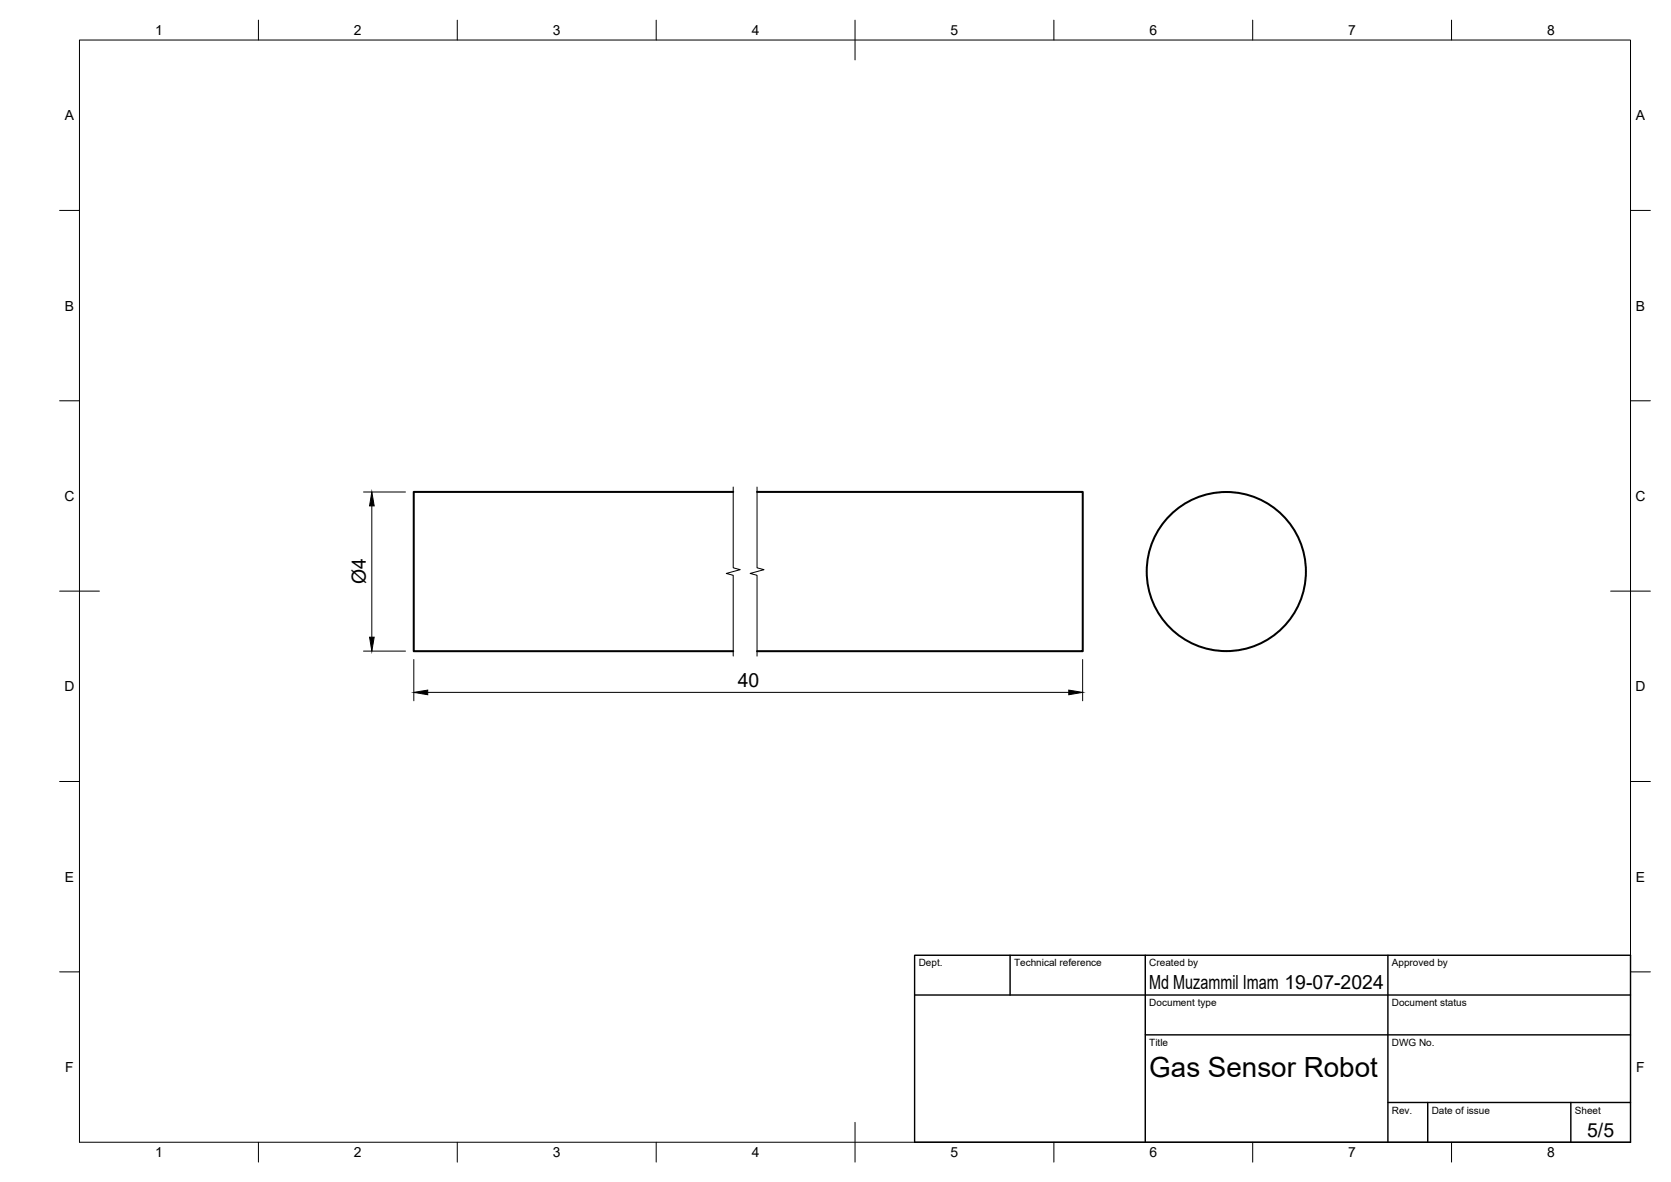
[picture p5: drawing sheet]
<svg xmlns="http://www.w3.org/2000/svg" width="420mm" height="297mm" viewBox="0 0 420 297" stroke-linecap="round" stroke-linejoin="round" font-family="sans-serif">
<!-- layer: Visible -->
<g fill="none" stroke="#000" stroke-width=".51">
<path d="M184.4 123.6h-80.4v40h80.4M190.4 123.6h81.8v40h-81.8"/>
<circle cx="308.3" cy="143.6" r="20"/>
</g>
<!-- layer: BORDER -->
<g fill="none" stroke="#000" stroke-width=".25">
<path d="M20 10.1h390v276.9h-390zM65 5.1v5M115 5.1v5M165 5.1v5M215 5.1v10M265 5.1v5M315 5.1v5M365 5.1v5M15 52.9h5M410 52.9h5M15 100.7h5M410 100.7h5"/>
<path d="M15 148.6h10M405 148.6h10M15 196.4h5M410 196.4h5M15 244.2h5M410 244.2h5M65 287v5M115 287v5M165 287v5M215 282.1v9.9M265 287v5M315 287v5"/>
<path d="M365 287v5"/>
</g>
<!-- layer: TITLEBLOCK -->
<path d="M230 240.1h180v46.9h-180zM230 250h180M254 240.1v9.9M288 240.1v46.9M349 240.1v46.9M288 260.1h122M349 277.1h61M359 277.1v9.9M395 277.1v9.9" fill="none" stroke="#000" stroke-width=".36"/>
<!-- layer: Break Lines -->
<path d="M184.4 122.4v20.3l1.7 .5-3.5 .9 1.8 .5v20.3M190.4 122.4v20.3l1.7 .5-3.5 .9 1.8 .5v20.3" fill="none" stroke="#000" stroke-width=".25"/>
<!-- layer: FD_Dimensions -->
<path d="M91.4 123.6h10.6M93.5 127.1v33M91.4 163.6h10.6M104.1 165.7v10.4M107.5 174h161.2M272.2 165.7v10.4" fill="none" stroke="#000" stroke-width=".25"/>
<path d="M93.5 123.6l.6 3.5h-1.2zM92.9 160.1h1.2l-.6 3.5zM104.1 174l3.4-.6v1.2zM268.7 173.4l3.5 .6-3.5 .6z" fill="#000" stroke="#000" stroke-width=".25"/>
<text font-size="7" x="289" y="270.6">Gas Sensor Robot</text>
<g font-size="4.9">
<text x="92" y="146.9" transform="rotate(-90 92 146.9)">Ø4</text>
<text x="185.5" y="172.6">40</text>
<text x="289" y="248.5">Md Muzammil Imam 19-07-2024</text>
<text x="399.1" y="285.7">5/5</text>
</g>
<g font-size="3.5">
<text x="39" y="8.8">1</text>
<text x="89" y="8.8">2</text>
<text x="139" y="8.8">3</text>
<text x="189" y="8.8">4</text>
<text x="239" y="8.8">5</text>
<text x="289" y="8.8">6</text>
<text x="339" y="8.8">7</text>
<text x="389" y="8.8">8</text>
<text x="16.3" y="30.2">A</text>
<text x="411.3" y="30.2">A</text>
<text x="16.3" y="78">B</text>
<text x="411.3" y="78">B</text>
<text x="16.2" y="125.9">C</text>
<text x="411.2" y="125.9">C</text>
<text x="16.2" y="173.7">D</text>
<text x="411.2" y="173.7">D</text>
<text x="16.3" y="221.6">E</text>
<text x="411.3" y="221.6">E</text>
<text x="16.4" y="269.4">F</text>
<text x="411.4" y="269.4">F</text>
<text x="39" y="290.8">1</text>
<text x="89" y="290.8">2</text>
<text x="139" y="290.8">3</text>
<text x="189" y="290.8">4</text>
<text x="239" y="290.8">5</text>
<text x="289" y="290.8">6</text>
<text x="339" y="290.8">7</text>
<text x="389" y="290.8">8</text>
</g>
<g font-size="2.5">
<text x="231" y="242.9">Dept.</text>
<text x="255" y="242.9">Technical reference</text>
<text x="289" y="242.9">Created by</text>
<text x="350" y="242.9">Approved by</text>
<text x="289" y="252.8">Document type</text>
<text x="350" y="252.8">Document status</text>
<text x="289" y="262.9">Title</text>
<text x="350" y="262.9">DWG No.</text>
<text x="350" y="279.9">Rev.</text>
<text x="360" y="279.9">Date of issue</text>
<text x="396" y="279.9">Sheet</text>
</g>
</svg>
